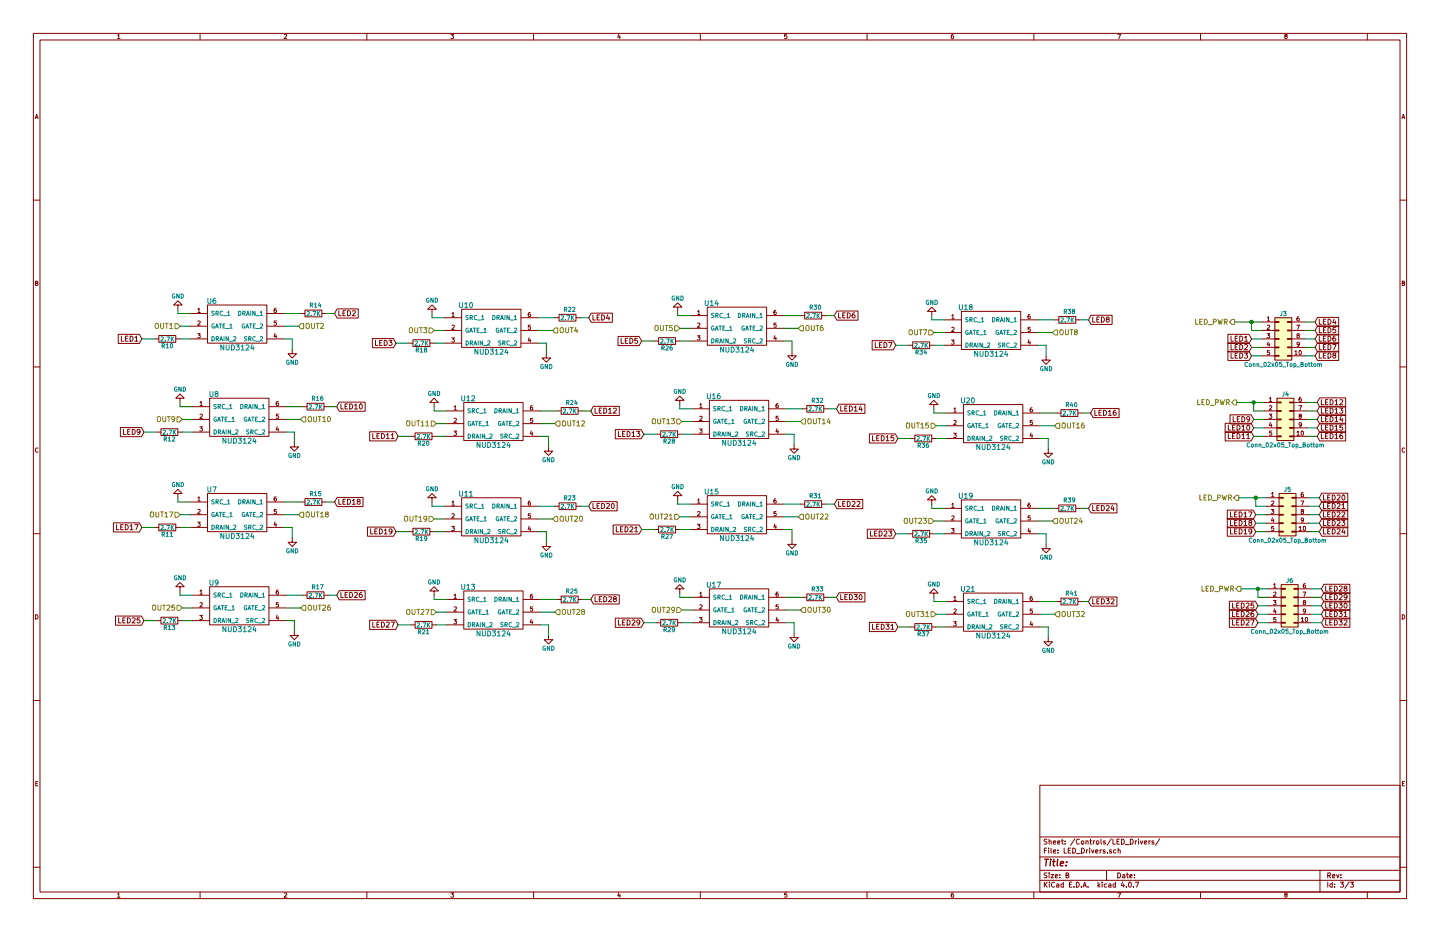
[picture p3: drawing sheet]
EESchema Schematic File Version 2
LIBS:power
LIBS:device
LIBS:switches
LIBS:relays
LIBS:motors
LIBS:transistors
LIBS:conn
LIBS:linear
LIBS:regul
LIBS:74xx
LIBS:cmos4000
LIBS:adc-dac
LIBS:memory
LIBS:xilinx
LIBS:microcontrollers
LIBS:dsp
LIBS:microchip
LIBS:analog_switches
LIBS:motorola
LIBS:texas
LIBS:intel
LIBS:audio
LIBS:interface
LIBS:digital-audio
LIBS:philips
LIBS:display
LIBS:cypress
LIBS:siliconi
LIBS:opto
LIBS:atmel
LIBS:contrib
LIBS:valves
LIBS:NUD3124
LIBS:e2c-12nu
LIBS:tiny_rtc
LIBS:WordClock-cache
EELAYER 25 0
EELAYER END
$Descr B 17000 11000
encoding utf-8
Sheet 3 3
Title ""
Date ""
Rev ""
Comp ""
Comment1 ""
Comment2 ""
Comment3 ""
Comment4 ""
$EndDescr
Text HLabel 2125 3850 0    60   Input ~ 0
OUT1
Text HLabel 3525 3850 2    60   Input ~ 0
OUT2
Text HLabel 5125 3900 0    60   Input ~ 0
OUT3
Text HLabel 6525 3900 2    60   Input ~ 0
OUT4
Text HLabel 8025 3875 0    60   Input ~ 0
OUT5
Text HLabel 9425 3875 2    60   Input ~ 0
OUT6
Text HLabel 11025 3925 0    60   Input ~ 0
OUT7
Text HLabel 12425 3925 2    60   Input ~ 0
OUT8
Text HLabel 2150 4950 0    60   Input ~ 0
OUT9
Text HLabel 3550 4950 2    60   Input ~ 0
OUT10
Text HLabel 5150 5000 0    60   Input ~ 0
OUT11
Text HLabel 6550 5000 2    60   Input ~ 0
OUT12
Text HLabel 8050 4975 0    60   Input ~ 0
OUT13
Text HLabel 9450 4975 2    60   Input ~ 0
OUT14
Text HLabel 11050 5025 0    60   Input ~ 0
OUT15
Text HLabel 12450 5025 2    60   Input ~ 0
OUT16
Text HLabel 2125 6075 0    60   Input ~ 0
OUT17
Text HLabel 3525 6075 2    60   Input ~ 0
OUT18
Text HLabel 5125 6125 0    60   Input ~ 0
OUT19
Text HLabel 6525 6125 2    60   Input ~ 0
OUT20
Text HLabel 8025 6100 0    60   Input ~ 0
OUT21
Text HLabel 9425 6100 2    60   Input ~ 0
OUT22
Text HLabel 11025 6150 0    60   Input ~ 0
OUT23
Text HLabel 12425 6150 2    60   Input ~ 0
OUT24
Text HLabel 2150 7175 0    60   Input ~ 0
OUT25
Text HLabel 3550 7175 2    60   Input ~ 0
OUT26
Text HLabel 5150 7225 0    60   Input ~ 0
OUT27
Text HLabel 6550 7225 2    60   Input ~ 0
OUT28
Text HLabel 8050 7200 0    60   Input ~ 0
OUT29
Text HLabel 9450 7200 2    60   Input ~ 0
OUT30
Text HLabel 11050 7250 0    60   Input ~ 0
OUT31
Text HLabel 12450 7250 2    60   Input ~ 0
OUT32
Text GLabel 14775 4000 0    60   Input ~ 0
LED1
Text GLabel 14775 4100 0    60   Input ~ 0
LED2
Text GLabel 14775 4200 0    60   Input ~ 0
LED3
Text GLabel 15525 3800 2    60   Input ~ 0
LED4
Text GLabel 15525 3900 2    60   Input ~ 0
LED5
Text GLabel 15525 4000 2    60   Input ~ 0
LED6
Text GLabel 15525 4100 2    60   Input ~ 0
LED7
Text GLabel 15525 4200 2    60   Input ~ 0
LED8
Text GLabel 14800 4950 0    60   Input ~ 0
LED9
Text GLabel 14800 5050 0    60   Input ~ 0
LED10
Text GLabel 14800 5150 0    60   Input ~ 0
LED11
Text GLabel 15550 4750 2    60   Input ~ 0
LED12
Text GLabel 15550 4850 2    60   Input ~ 0
LED13
Text GLabel 15550 4950 2    60   Input ~ 0
LED14
Text GLabel 15550 5050 2    60   Input ~ 0
LED15
Text GLabel 15550 5150 2    60   Input ~ 0
LED16
Text GLabel 14825 6175 0    60   Input ~ 0
LED18
Text GLabel 14825 6275 0    60   Input ~ 0
LED19
Text GLabel 15575 5875 2    60   Input ~ 0
LED20
Text GLabel 15575 5975 2    60   Input ~ 0
LED21
Text GLabel 15575 6075 2    60   Input ~ 0
LED22
Text GLabel 15575 6175 2    60   Input ~ 0
LED23
Text GLabel 15575 6275 2    60   Input ~ 0
LED24
Text GLabel 14850 7150 0    60   Input ~ 0
LED25
Text GLabel 14850 7250 0    60   Input ~ 0
LED26
Text GLabel 14850 7350 0    60   Input ~ 0
LED27
Text GLabel 15600 6950 2    60   Input ~ 0
LED28
Text GLabel 15600 7050 2    60   Input ~ 0
LED29
Text GLabel 15600 7150 2    60   Input ~ 0
LED30
Text GLabel 15600 7250 2    60   Input ~ 0
LED31
Text GLabel 15600 7350 2    60   Input ~ 0
LED32
Text GLabel 14825 6075 0    60   Input ~ 0
LED17
$Comp
L GND #PWR042
U 1 1
P 2100 3650
F 0 "#PWR042" H 2100 3400 50  0001 C CNN
F 1 "GND" H 2100 3500 50  0000 C CNN
F 2 "" H 2100 3650 50  0001 C CNN
F 3 "" H 2100 3650 50  0001 C CNN
	1    2100 3650
	-1   0    0    1   
$EndComp
Wire Wire Line
	2100 3650 2100 3700
Wire Wire Line
	2100 3700 2250 3700
$Comp
L GND #PWR043
U 1 1
P 3450 4125
F 0 "#PWR043" H 3450 3875 50  0001 C CNN
F 1 "GND" H 3450 3975 50  0000 C CNN
F 2 "" H 3450 4125 50  0001 C CNN
F 3 "" H 3450 4125 50  0001 C CNN
	1    3450 4125
	1    0    0    -1  
$EndComp
Wire Wire Line
	3350 4000 3450 4000
Wire Wire Line
	3450 4000 3450 4125
Wire Wire Line
	3525 3850 3350 3850
Wire Wire Line
	2250 3850 2125 3850
$Comp
L R R14
U 1 1
P 3700 3700
F 0 "R14" V 3600 3725 50  0000 C CNN
F 1 "2.7K" V 3700 3700 50  0000 C CNN
F 2 "Resistors_SMD:R_0603_HandSoldering" V 3630 3700 50  0001 C CNN
F 3 "" H 3700 3700 50  0001 C CNN
	1    3700 3700
	0    1    1    0   
$EndComp
Text GLabel 1675 4000 0    60   Input ~ 0
LED1
$Comp
L R R10
U 1 1
P 1975 4000
F 0 "R10" V 2055 4000 50  0000 C CNN
F 1 "2.7K" V 1975 4000 50  0000 C CNN
F 2 "Resistors_SMD:R_0603_HandSoldering" V 1905 4000 50  0001 C CNN
F 3 "" H 1975 4000 50  0001 C CNN
	1    1975 4000
	0    1    1    0   
$EndComp
Wire Wire Line
	2125 4000 2250 4000
Wire Wire Line
	1825 4000 1675 4000
Text GLabel 3950 3700 2    60   Input ~ 0
LED2
Wire Wire Line
	3550 3700 3350 3700
Wire Wire Line
	3850 3700 3950 3700
$Comp
L GND #PWR044
U 1 1
P 5100 3700
F 0 "#PWR044" H 5100 3450 50  0001 C CNN
F 1 "GND" H 5100 3550 50  0000 C CNN
F 2 "" H 5100 3700 50  0001 C CNN
F 3 "" H 5100 3700 50  0001 C CNN
	1    5100 3700
	-1   0    0    1   
$EndComp
Wire Wire Line
	5100 3700 5100 3750
Wire Wire Line
	5100 3750 5250 3750
$Comp
L GND #PWR045
U 1 1
P 6450 4175
F 0 "#PWR045" H 6450 3925 50  0001 C CNN
F 1 "GND" H 6450 4025 50  0000 C CNN
F 2 "" H 6450 4175 50  0001 C CNN
F 3 "" H 6450 4175 50  0001 C CNN
	1    6450 4175
	1    0    0    -1  
$EndComp
Wire Wire Line
	6350 4050 6450 4050
Wire Wire Line
	6450 4050 6450 4175
Wire Wire Line
	6525 3900 6350 3900
Wire Wire Line
	5250 3900 5125 3900
$Comp
L R R22
U 1 1
P 6700 3750
F 0 "R22" V 6600 3775 50  0000 C CNN
F 1 "2.7K" V 6700 3750 50  0000 C CNN
F 2 "Resistors_SMD:R_0603_HandSoldering" V 6630 3750 50  0001 C CNN
F 3 "" H 6700 3750 50  0001 C CNN
	1    6700 3750
	0    1    1    0   
$EndComp
Text GLabel 4675 4050 0    60   Input ~ 0
LED3
$Comp
L R R18
U 1 1
P 4975 4050
F 0 "R18" V 5055 4050 50  0000 C CNN
F 1 "2.7K" V 4975 4050 50  0000 C CNN
F 2 "Resistors_SMD:R_0603_HandSoldering" V 4905 4050 50  0001 C CNN
F 3 "" H 4975 4050 50  0001 C CNN
	1    4975 4050
	0    1    1    0   
$EndComp
Wire Wire Line
	5125 4050 5250 4050
Wire Wire Line
	4825 4050 4675 4050
Wire Wire Line
	6550 3750 6350 3750
Wire Wire Line
	6850 3750 6950 3750
$Comp
L NUD3124 U14
U 1 1
P 8750 4625
F 0 "U14" H 8400 5675 60  0000 C CNN
F 1 "NUD3124" H 8700 5125 60  0000 C CNN
F 2 "TO_SOT_Packages_SMD:SOT-23-6_Handsoldering" H 8750 4625 60  0001 C CNN
F 3 "" H 8750 4625 60  0001 C CNN
	1    8750 4625
	1    0    0    -1  
$EndComp
$Comp
L GND #PWR046
U 1 1
P 8000 3675
F 0 "#PWR046" H 8000 3425 50  0001 C CNN
F 1 "GND" H 8000 3525 50  0000 C CNN
F 2 "" H 8000 3675 50  0001 C CNN
F 3 "" H 8000 3675 50  0001 C CNN
	1    8000 3675
	-1   0    0    1   
$EndComp
Wire Wire Line
	8000 3675 8000 3725
Wire Wire Line
	8000 3725 8150 3725
$Comp
L GND #PWR047
U 1 1
P 9350 4150
F 0 "#PWR047" H 9350 3900 50  0001 C CNN
F 1 "GND" H 9350 4000 50  0000 C CNN
F 2 "" H 9350 4150 50  0001 C CNN
F 3 "" H 9350 4150 50  0001 C CNN
	1    9350 4150
	1    0    0    -1  
$EndComp
Wire Wire Line
	9250 4025 9350 4025
Wire Wire Line
	9350 4025 9350 4150
Wire Wire Line
	9425 3875 9250 3875
Wire Wire Line
	8150 3875 8025 3875
$Comp
L R R30
U 1 1
P 9600 3725
F 0 "R30" V 9500 3750 50  0000 C CNN
F 1 "2.7K" V 9600 3725 50  0000 C CNN
F 2 "Resistors_SMD:R_0603_HandSoldering" V 9530 3725 50  0001 C CNN
F 3 "" H 9600 3725 50  0001 C CNN
	1    9600 3725
	0    1    1    0   
$EndComp
Text GLabel 7575 4025 0    60   Input ~ 0
LED5
$Comp
L R R26
U 1 1
P 7875 4025
F 0 "R26" V 7955 4025 50  0000 C CNN
F 1 "2.7K" V 7875 4025 50  0000 C CNN
F 2 "Resistors_SMD:R_0603_HandSoldering" V 7805 4025 50  0001 C CNN
F 3 "" H 7875 4025 50  0001 C CNN
	1    7875 4025
	0    1    1    0   
$EndComp
Wire Wire Line
	8025 4025 8150 4025
Wire Wire Line
	7725 4025 7575 4025
Text GLabel 9850 3725 2    60   Input ~ 0
LED6
Wire Wire Line
	9450 3725 9250 3725
Wire Wire Line
	9750 3725 9850 3725
$Comp
L NUD3124 U18
U 1 1
P 11750 4675
F 0 "U18" H 11400 5725 60  0000 C CNN
F 1 "NUD3124" H 11700 5175 60  0000 C CNN
F 2 "TO_SOT_Packages_SMD:SOT-23-6_Handsoldering" H 11750 4675 60  0001 C CNN
F 3 "" H 11750 4675 60  0001 C CNN
	1    11750 4675
	1    0    0    -1  
$EndComp
$Comp
L GND #PWR048
U 1 1
P 11000 3725
F 0 "#PWR048" H 11000 3475 50  0001 C CNN
F 1 "GND" H 11000 3575 50  0000 C CNN
F 2 "" H 11000 3725 50  0001 C CNN
F 3 "" H 11000 3725 50  0001 C CNN
	1    11000 3725
	-1   0    0    1   
$EndComp
Wire Wire Line
	11000 3725 11000 3775
Wire Wire Line
	11000 3775 11150 3775
$Comp
L GND #PWR049
U 1 1
P 12350 4200
F 0 "#PWR049" H 12350 3950 50  0001 C CNN
F 1 "GND" H 12350 4050 50  0000 C CNN
F 2 "" H 12350 4200 50  0001 C CNN
F 3 "" H 12350 4200 50  0001 C CNN
	1    12350 4200
	1    0    0    -1  
$EndComp
Wire Wire Line
	12250 4075 12350 4075
Wire Wire Line
	12350 4075 12350 4200
Wire Wire Line
	12425 3925 12250 3925
Wire Wire Line
	11150 3925 11025 3925
$Comp
L R R38
U 1 1
P 12600 3775
F 0 "R38" V 12500 3800 50  0000 C CNN
F 1 "2.7K" V 12600 3775 50  0000 C CNN
F 2 "Resistors_SMD:R_0603_HandSoldering" V 12530 3775 50  0001 C CNN
F 3 "" H 12600 3775 50  0001 C CNN
	1    12600 3775
	0    1    1    0   
$EndComp
Text GLabel 10575 4075 0    60   Input ~ 0
LED7
$Comp
L R R34
U 1 1
P 10875 4075
F 0 "R34" V 10955 4075 50  0000 C CNN
F 1 "2.7K" V 10875 4075 50  0000 C CNN
F 2 "Resistors_SMD:R_0603_HandSoldering" V 10805 4075 50  0001 C CNN
F 3 "" H 10875 4075 50  0001 C CNN
	1    10875 4075
	0    1    1    0   
$EndComp
Wire Wire Line
	11025 4075 11150 4075
Wire Wire Line
	10725 4075 10575 4075
Text GLabel 12850 3775 2    60   Input ~ 0
LED8
Wire Wire Line
	12450 3775 12250 3775
Wire Wire Line
	12750 3775 12850 3775
$Comp
L GND #PWR050
U 1 1
P 2125 4750
F 0 "#PWR050" H 2125 4500 50  0001 C CNN
F 1 "GND" H 2125 4600 50  0000 C CNN
F 2 "" H 2125 4750 50  0001 C CNN
F 3 "" H 2125 4750 50  0001 C CNN
	1    2125 4750
	-1   0    0    1   
$EndComp
Wire Wire Line
	2125 4750 2125 4800
Wire Wire Line
	2125 4800 2275 4800
$Comp
L GND #PWR051
U 1 1
P 3475 5225
F 0 "#PWR051" H 3475 4975 50  0001 C CNN
F 1 "GND" H 3475 5075 50  0000 C CNN
F 2 "" H 3475 5225 50  0001 C CNN
F 3 "" H 3475 5225 50  0001 C CNN
	1    3475 5225
	1    0    0    -1  
$EndComp
Wire Wire Line
	3375 5100 3475 5100
Wire Wire Line
	3475 5100 3475 5225
Wire Wire Line
	3550 4950 3375 4950
Wire Wire Line
	2275 4950 2150 4950
$Comp
L R R16
U 1 1
P 3725 4800
F 0 "R16" V 3625 4825 50  0000 C CNN
F 1 "2.7K" V 3725 4800 50  0000 C CNN
F 2 "Resistors_SMD:R_0603_HandSoldering" V 3655 4800 50  0001 C CNN
F 3 "" H 3725 4800 50  0001 C CNN
	1    3725 4800
	0    1    1    0   
$EndComp
Text GLabel 1700 5100 0    60   Input ~ 0
LED9
$Comp
L R R12
U 1 1
P 2000 5100
F 0 "R12" V 2080 5100 50  0000 C CNN
F 1 "2.7K" V 2000 5100 50  0000 C CNN
F 2 "Resistors_SMD:R_0603_HandSoldering" V 1930 5100 50  0001 C CNN
F 3 "" H 2000 5100 50  0001 C CNN
	1    2000 5100
	0    1    1    0   
$EndComp
Wire Wire Line
	2150 5100 2275 5100
Wire Wire Line
	1850 5100 1700 5100
Text GLabel 3975 4800 2    60   Input ~ 0
LED10
Wire Wire Line
	3575 4800 3375 4800
Wire Wire Line
	3875 4800 3975 4800
$Comp
L GND #PWR052
U 1 1
P 5125 4800
F 0 "#PWR052" H 5125 4550 50  0001 C CNN
F 1 "GND" H 5125 4650 50  0000 C CNN
F 2 "" H 5125 4800 50  0001 C CNN
F 3 "" H 5125 4800 50  0001 C CNN
	1    5125 4800
	-1   0    0    1   
$EndComp
Wire Wire Line
	5125 4800 5125 4850
Wire Wire Line
	5125 4850 5275 4850
$Comp
L GND #PWR053
U 1 1
P 6475 5275
F 0 "#PWR053" H 6475 5025 50  0001 C CNN
F 1 "GND" H 6475 5125 50  0000 C CNN
F 2 "" H 6475 5275 50  0001 C CNN
F 3 "" H 6475 5275 50  0001 C CNN
	1    6475 5275
	1    0    0    -1  
$EndComp
Wire Wire Line
	6375 5150 6475 5150
Wire Wire Line
	6475 5150 6475 5275
Wire Wire Line
	6550 5000 6375 5000
Wire Wire Line
	5275 5000 5150 5000
$Comp
L R R24
U 1 1
P 6725 4850
F 0 "R24" V 6625 4875 50  0000 C CNN
F 1 "2.7K" V 6725 4850 50  0000 C CNN
F 2 "Resistors_SMD:R_0603_HandSoldering" V 6655 4850 50  0001 C CNN
F 3 "" H 6725 4850 50  0001 C CNN
	1    6725 4850
	0    1    1    0   
$EndComp
Text GLabel 4700 5150 0    60   Input ~ 0
LED11
$Comp
L R R20
U 1 1
P 5000 5150
F 0 "R20" V 5080 5150 50  0000 C CNN
F 1 "2.7K" V 5000 5150 50  0000 C CNN
F 2 "Resistors_SMD:R_0603_HandSoldering" V 4930 5150 50  0001 C CNN
F 3 "" H 5000 5150 50  0001 C CNN
	1    5000 5150
	0    1    1    0   
$EndComp
Wire Wire Line
	5150 5150 5275 5150
Wire Wire Line
	4850 5150 4700 5150
Text GLabel 6975 4850 2    60   Input ~ 0
LED12
Wire Wire Line
	6575 4850 6375 4850
Wire Wire Line
	6875 4850 6975 4850
$Comp
L NUD3124 U16
U 1 1
P 8775 5725
F 0 "U16" H 8425 6775 60  0000 C CNN
F 1 "NUD3124" H 8725 6225 60  0000 C CNN
F 2 "TO_SOT_Packages_SMD:SOT-23-6_Handsoldering" H 8775 5725 60  0001 C CNN
F 3 "" H 8775 5725 60  0001 C CNN
	1    8775 5725
	1    0    0    -1  
$EndComp
$Comp
L GND #PWR054
U 1 1
P 8025 4775
F 0 "#PWR054" H 8025 4525 50  0001 C CNN
F 1 "GND" H 8025 4625 50  0000 C CNN
F 2 "" H 8025 4775 50  0001 C CNN
F 3 "" H 8025 4775 50  0001 C CNN
	1    8025 4775
	-1   0    0    1   
$EndComp
Wire Wire Line
	8025 4775 8025 4825
Wire Wire Line
	8025 4825 8175 4825
$Comp
L GND #PWR055
U 1 1
P 9375 5250
F 0 "#PWR055" H 9375 5000 50  0001 C CNN
F 1 "GND" H 9375 5100 50  0000 C CNN
F 2 "" H 9375 5250 50  0001 C CNN
F 3 "" H 9375 5250 50  0001 C CNN
	1    9375 5250
	1    0    0    -1  
$EndComp
Wire Wire Line
	9275 5125 9375 5125
Wire Wire Line
	9375 5125 9375 5250
Wire Wire Line
	9450 4975 9275 4975
Wire Wire Line
	8175 4975 8050 4975
$Comp
L R R32
U 1 1
P 9625 4825
F 0 "R32" V 9525 4850 50  0000 C CNN
F 1 "2.7K" V 9625 4825 50  0000 C CNN
F 2 "Resistors_SMD:R_0603_HandSoldering" V 9555 4825 50  0001 C CNN
F 3 "" H 9625 4825 50  0001 C CNN
	1    9625 4825
	0    1    1    0   
$EndComp
Text GLabel 7600 5125 0    60   Input ~ 0
LED13
$Comp
L R R28
U 1 1
P 7900 5125
F 0 "R28" V 7980 5125 50  0000 C CNN
F 1 "2.7K" V 7900 5125 50  0000 C CNN
F 2 "Resistors_SMD:R_0603_HandSoldering" V 7830 5125 50  0001 C CNN
F 3 "" H 7900 5125 50  0001 C CNN
	1    7900 5125
	0    1    1    0   
$EndComp
Wire Wire Line
	8050 5125 8175 5125
Wire Wire Line
	7750 5125 7600 5125
Text GLabel 9875 4825 2    60   Input ~ 0
LED14
Wire Wire Line
	9475 4825 9275 4825
Wire Wire Line
	9775 4825 9875 4825
$Comp
L NUD3124 U20
U 1 1
P 11775 5775
F 0 "U20" H 11425 6825 60  0000 C CNN
F 1 "NUD3124" H 11725 6275 60  0000 C CNN
F 2 "TO_SOT_Packages_SMD:SOT-23-6_Handsoldering" H 11775 5775 60  0001 C CNN
F 3 "" H 11775 5775 60  0001 C CNN
	1    11775 5775
	1    0    0    -1  
$EndComp
$Comp
L GND #PWR056
U 1 1
P 11025 4825
F 0 "#PWR056" H 11025 4575 50  0001 C CNN
F 1 "GND" H 11025 4675 50  0000 C CNN
F 2 "" H 11025 4825 50  0001 C CNN
F 3 "" H 11025 4825 50  0001 C CNN
	1    11025 4825
	-1   0    0    1   
$EndComp
Wire Wire Line
	11025 4825 11025 4875
Wire Wire Line
	11025 4875 11175 4875
$Comp
L GND #PWR057
U 1 1
P 12375 5300
F 0 "#PWR057" H 12375 5050 50  0001 C CNN
F 1 "GND" H 12375 5150 50  0000 C CNN
F 2 "" H 12375 5300 50  0001 C CNN
F 3 "" H 12375 5300 50  0001 C CNN
	1    12375 5300
	1    0    0    -1  
$EndComp
Wire Wire Line
	12275 5175 12375 5175
Wire Wire Line
	12375 5175 12375 5300
Wire Wire Line
	12450 5025 12275 5025
Wire Wire Line
	11175 5025 11050 5025
$Comp
L R R40
U 1 1
P 12625 4875
F 0 "R40" V 12525 4900 50  0000 C CNN
F 1 "2.7K" V 12625 4875 50  0000 C CNN
F 2 "Resistors_SMD:R_0603_HandSoldering" V 12555 4875 50  0001 C CNN
F 3 "" H 12625 4875 50  0001 C CNN
	1    12625 4875
	0    1    1    0   
$EndComp
Text GLabel 10600 5175 0    60   Input ~ 0
LED15
$Comp
L R R36
U 1 1
P 10900 5175
F 0 "R36" V 10980 5175 50  0000 C CNN
F 1 "2.7K" V 10900 5175 50  0000 C CNN
F 2 "Resistors_SMD:R_0603_HandSoldering" V 10830 5175 50  0001 C CNN
F 3 "" H 10900 5175 50  0001 C CNN
	1    10900 5175
	0    1    1    0   
$EndComp
Wire Wire Line
	11050 5175 11175 5175
Wire Wire Line
	10750 5175 10600 5175
Wire Wire Line
	12475 4875 12275 4875
Wire Wire Line
	12775 4875 12875 4875
$Comp
L NUD3124 U7
U 1 1
P 2850 6825
F 0 "U7" H 2500 7875 60  0000 C CNN
F 1 "NUD3124" H 2800 7325 60  0000 C CNN
F 2 "TO_SOT_Packages_SMD:SOT-23-6_Handsoldering" H 2850 6825 60  0001 C CNN
F 3 "" H 2850 6825 60  0001 C CNN
	1    2850 6825
	1    0    0    -1  
$EndComp
$Comp
L GND #PWR058
U 1 1
P 2100 5875
F 0 "#PWR058" H 2100 5625 50  0001 C CNN
F 1 "GND" H 2100 5725 50  0000 C CNN
F 2 "" H 2100 5875 50  0001 C CNN
F 3 "" H 2100 5875 50  0001 C CNN
	1    2100 5875
	-1   0    0    1   
$EndComp
Wire Wire Line
	2100 5875 2100 5925
Wire Wire Line
	2100 5925 2250 5925
$Comp
L GND #PWR059
U 1 1
P 3450 6350
F 0 "#PWR059" H 3450 6100 50  0001 C CNN
F 1 "GND" H 3450 6200 50  0000 C CNN
F 2 "" H 3450 6350 50  0001 C CNN
F 3 "" H 3450 6350 50  0001 C CNN
	1    3450 6350
	1    0    0    -1  
$EndComp
Wire Wire Line
	3350 6225 3450 6225
Wire Wire Line
	3450 6225 3450 6350
Wire Wire Line
	3525 6075 3350 6075
Wire Wire Line
	2250 6075 2125 6075
$Comp
L R R15
U 1 1
P 3700 5925
F 0 "R15" V 3600 5950 50  0000 C CNN
F 1 "2.7K" V 3700 5925 50  0000 C CNN
F 2 "Resistors_SMD:R_0603_HandSoldering" V 3630 5925 50  0001 C CNN
F 3 "" H 3700 5925 50  0001 C CNN
	1    3700 5925
	0    1    1    0   
$EndComp
Text GLabel 1675 6225 0    60   Input ~ 0
LED17
$Comp
L R R11
U 1 1
P 1975 6225
F 0 "R11" V 2055 6225 50  0000 C CNN
F 1 "2.7K" V 1975 6225 50  0000 C CNN
F 2 "Resistors_SMD:R_0603_HandSoldering" V 1905 6225 50  0001 C CNN
F 3 "" H 1975 6225 50  0001 C CNN
	1    1975 6225
	0    1    1    0   
$EndComp
Wire Wire Line
	2125 6225 2250 6225
Wire Wire Line
	1825 6225 1675 6225
Text GLabel 3950 5925 2    60   Input ~ 0
LED18
Wire Wire Line
	3550 5925 3350 5925
Wire Wire Line
	3850 5925 3950 5925
$Comp
L NUD3124 U11
U 1 1
P 5850 6875
F 0 "U11" H 5500 7925 60  0000 C CNN
F 1 "NUD3124" H 5800 7375 60  0000 C CNN
F 2 "TO_SOT_Packages_SMD:SOT-23-6_Handsoldering" H 5850 6875 60  0001 C CNN
F 3 "" H 5850 6875 60  0001 C CNN
	1    5850 6875
	1    0    0    -1  
$EndComp
$Comp
L GND #PWR060
U 1 1
P 5100 5925
F 0 "#PWR060" H 5100 5675 50  0001 C CNN
F 1 "GND" H 5100 5775 50  0000 C CNN
F 2 "" H 5100 5925 50  0001 C CNN
F 3 "" H 5100 5925 50  0001 C CNN
	1    5100 5925
	-1   0    0    1   
$EndComp
Wire Wire Line
	5100 5925 5100 5975
Wire Wire Line
	5100 5975 5250 5975
$Comp
L GND #PWR061
U 1 1
P 6450 6400
F 0 "#PWR061" H 6450 6150 50  0001 C CNN
F 1 "GND" H 6450 6250 50  0000 C CNN
F 2 "" H 6450 6400 50  0001 C CNN
F 3 "" H 6450 6400 50  0001 C CNN
	1    6450 6400
	1    0    0    -1  
$EndComp
Wire Wire Line
	6350 6275 6450 6275
Wire Wire Line
	6450 6275 6450 6400
Wire Wire Line
	6525 6125 6350 6125
Wire Wire Line
	5250 6125 5125 6125
$Comp
L R R23
U 1 1
P 6700 5975
F 0 "R23" V 6600 6000 50  0000 C CNN
F 1 "2.7K" V 6700 5975 50  0000 C CNN
F 2 "Resistors_SMD:R_0603_HandSoldering" V 6630 5975 50  0001 C CNN
F 3 "" H 6700 5975 50  0001 C CNN
	1    6700 5975
	0    1    1    0   
$EndComp
Text GLabel 4675 6275 0    60   Input ~ 0
LED19
$Comp
L R R19
U 1 1
P 4975 6275
F 0 "R19" V 5055 6275 50  0000 C CNN
F 1 "2.7K" V 4975 6275 50  0000 C CNN
F 2 "Resistors_SMD:R_0603_HandSoldering" V 4905 6275 50  0001 C CNN
F 3 "" H 4975 6275 50  0001 C CNN
	1    4975 6275
	0    1    1    0   
$EndComp
Wire Wire Line
	5125 6275 5250 6275
Wire Wire Line
	4825 6275 4675 6275
Text GLabel 6950 5975 2    60   Input ~ 0
LED20
Wire Wire Line
	6550 5975 6350 5975
Wire Wire Line
	6850 5975 6950 5975
$Comp
L NUD3124 U15
U 1 1
P 8750 6850
F 0 "U15" H 8400 7900 60  0000 C CNN
F 1 "NUD3124" H 8700 7350 60  0000 C CNN
F 2 "TO_SOT_Packages_SMD:SOT-23-6_Handsoldering" H 8750 6850 60  0001 C CNN
F 3 "" H 8750 6850 60  0001 C CNN
	1    8750 6850
	1    0    0    -1  
$EndComp
$Comp
L GND #PWR062
U 1 1
P 8000 5900
F 0 "#PWR062" H 8000 5650 50  0001 C CNN
F 1 "GND" H 8000 5750 50  0000 C CNN
F 2 "" H 8000 5900 50  0001 C CNN
F 3 "" H 8000 5900 50  0001 C CNN
	1    8000 5900
	-1   0    0    1   
$EndComp
Wire Wire Line
	8000 5900 8000 5950
Wire Wire Line
	8000 5950 8150 5950
$Comp
L GND #PWR063
U 1 1
P 9350 6375
F 0 "#PWR063" H 9350 6125 50  0001 C CNN
F 1 "GND" H 9350 6225 50  0000 C CNN
F 2 "" H 9350 6375 50  0001 C CNN
F 3 "" H 9350 6375 50  0001 C CNN
	1    9350 6375
	1    0    0    -1  
$EndComp
Wire Wire Line
	9250 6250 9350 6250
Wire Wire Line
	9350 6250 9350 6375
Wire Wire Line
	9425 6100 9250 6100
Wire Wire Line
	8150 6100 8025 6100
$Comp
L R R31
U 1 1
P 9600 5950
F 0 "R31" V 9500 5975 50  0000 C CNN
F 1 "2.7K" V 9600 5950 50  0000 C CNN
F 2 "Resistors_SMD:R_0603_HandSoldering" V 9530 5950 50  0001 C CNN
F 3 "" H 9600 5950 50  0001 C CNN
	1    9600 5950
	0    1    1    0   
$EndComp
Text GLabel 7575 6250 0    60   Input ~ 0
LED21
$Comp
L R R27
U 1 1
P 7875 6250
F 0 "R27" V 7955 6250 50  0000 C CNN
F 1 "2.7K" V 7875 6250 50  0000 C CNN
F 2 "Resistors_SMD:R_0603_HandSoldering" V 7805 6250 50  0001 C CNN
F 3 "" H 7875 6250 50  0001 C CNN
	1    7875 6250
	0    1    1    0   
$EndComp
Wire Wire Line
	8025 6250 8150 6250
Wire Wire Line
	7725 6250 7575 6250
Text GLabel 9850 5950 2    60   Input ~ 0
LED22
Wire Wire Line
	9450 5950 9250 5950
Wire Wire Line
	9750 5950 9850 5950
$Comp
L NUD3124 U19
U 1 1
P 11750 6900
F 0 "U19" H 11400 7950 60  0000 C CNN
F 1 "NUD3124" H 11700 7400 60  0000 C CNN
F 2 "TO_SOT_Packages_SMD:SOT-23-6_Handsoldering" H 11750 6900 60  0001 C CNN
F 3 "" H 11750 6900 60  0001 C CNN
	1    11750 6900
	1    0    0    -1  
$EndComp
$Comp
L GND #PWR064
U 1 1
P 11000 5950
F 0 "#PWR064" H 11000 5700 50  0001 C CNN
F 1 "GND" H 11000 5800 50  0000 C CNN
F 2 "" H 11000 5950 50  0001 C CNN
F 3 "" H 11000 5950 50  0001 C CNN
	1    11000 5950
	-1   0    0    1   
$EndComp
Wire Wire Line
	11000 5950 11000 6000
Wire Wire Line
	11000 6000 11150 6000
$Comp
L GND #PWR065
U 1 1
P 12350 6425
F 0 "#PWR065" H 12350 6175 50  0001 C CNN
F 1 "GND" H 12350 6275 50  0000 C CNN
F 2 "" H 12350 6425 50  0001 C CNN
F 3 "" H 12350 6425 50  0001 C CNN
	1    12350 6425
	1    0    0    -1  
$EndComp
Wire Wire Line
	12250 6300 12350 6300
Wire Wire Line
	12350 6300 12350 6425
Wire Wire Line
	12425 6150 12250 6150
Wire Wire Line
	11150 6150 11025 6150
$Comp
L R R39
U 1 1
P 12600 6000
F 0 "R39" V 12500 6025 50  0000 C CNN
F 1 "2.7K" V 12600 6000 50  0000 C CNN
F 2 "Resistors_SMD:R_0603_HandSoldering" V 12530 6000 50  0001 C CNN
F 3 "" H 12600 6000 50  0001 C CNN
	1    12600 6000
	0    1    1    0   
$EndComp
Text GLabel 10575 6300 0    60   Input ~ 0
LED23
$Comp
L R R35
U 1 1
P 10875 6300
F 0 "R35" V 10955 6300 50  0000 C CNN
F 1 "2.7K" V 10875 6300 50  0000 C CNN
F 2 "Resistors_SMD:R_0603_HandSoldering" V 10805 6300 50  0001 C CNN
F 3 "" H 10875 6300 50  0001 C CNN
	1    10875 6300
	0    1    1    0   
$EndComp
Wire Wire Line
	11025 6300 11150 6300
Wire Wire Line
	10725 6300 10575 6300
Wire Wire Line
	12450 6000 12250 6000
Wire Wire Line
	12750 6000 12850 6000
$Comp
L GND #PWR066
U 1 1
P 2125 6975
F 0 "#PWR066" H 2125 6725 50  0001 C CNN
F 1 "GND" H 2125 6825 50  0000 C CNN
F 2 "" H 2125 6975 50  0001 C CNN
F 3 "" H 2125 6975 50  0001 C CNN
	1    2125 6975
	-1   0    0    1   
$EndComp
Wire Wire Line
	2125 6975 2125 7025
Wire Wire Line
	2125 7025 2275 7025
$Comp
L GND #PWR067
U 1 1
P 3475 7450
F 0 "#PWR067" H 3475 7200 50  0001 C CNN
F 1 "GND" H 3475 7300 50  0000 C CNN
F 2 "" H 3475 7450 50  0001 C CNN
F 3 "" H 3475 7450 50  0001 C CNN
	1    3475 7450
	1    0    0    -1  
$EndComp
Wire Wire Line
	3375 7325 3475 7325
Wire Wire Line
	3475 7325 3475 7450
Wire Wire Line
	3550 7175 3375 7175
Wire Wire Line
	2275 7175 2150 7175
$Comp
L R R17
U 1 1
P 3725 7025
F 0 "R17" V 3625 7050 50  0000 C CNN
F 1 "2.7K" V 3725 7025 50  0000 C CNN
F 2 "Resistors_SMD:R_0603_HandSoldering" V 3655 7025 50  0001 C CNN
F 3 "" H 3725 7025 50  0001 C CNN
	1    3725 7025
	0    1    1    0   
$EndComp
Text GLabel 1700 7325 0    60   Input ~ 0
LED25
$Comp
L R R13
U 1 1
P 2000 7325
F 0 "R13" V 2080 7325 50  0000 C CNN
F 1 "2.7K" V 2000 7325 50  0000 C CNN
F 2 "Resistors_SMD:R_0603_HandSoldering" V 1930 7325 50  0001 C CNN
F 3 "" H 2000 7325 50  0001 C CNN
	1    2000 7325
	0    1    1    0   
$EndComp
Wire Wire Line
	2150 7325 2275 7325
Wire Wire Line
	1850 7325 1700 7325
Text GLabel 3975 7025 2    60   Input ~ 0
LED26
Wire Wire Line
	3575 7025 3375 7025
Wire Wire Line
	3875 7025 3975 7025
$Comp
L NUD3124 U13
U 1 1
P 5875 7975
F 0 "U13" H 5525 9025 60  0000 C CNN
F 1 "NUD3124" H 5825 8475 60  0000 C CNN
F 2 "TO_SOT_Packages_SMD:SOT-23-6_Handsoldering" H 5875 7975 60  0001 C CNN
F 3 "" H 5875 7975 60  0001 C CNN
	1    5875 7975
	1    0    0    -1  
$EndComp
$Comp
L GND #PWR068
U 1 1
P 5125 7025
F 0 "#PWR068" H 5125 6775 50  0001 C CNN
F 1 "GND" H 5125 6875 50  0000 C CNN
F 2 "" H 5125 7025 50  0001 C CNN
F 3 "" H 5125 7025 50  0001 C CNN
	1    5125 7025
	-1   0    0    1   
$EndComp
Wire Wire Line
	5125 7025 5125 7075
Wire Wire Line
	5125 7075 5275 7075
$Comp
L GND #PWR069
U 1 1
P 6475 7500
F 0 "#PWR069" H 6475 7250 50  0001 C CNN
F 1 "GND" H 6475 7350 50  0000 C CNN
F 2 "" H 6475 7500 50  0001 C CNN
F 3 "" H 6475 7500 50  0001 C CNN
	1    6475 7500
	1    0    0    -1  
$EndComp
Wire Wire Line
	6375 7375 6475 7375
Wire Wire Line
	6475 7375 6475 7500
Wire Wire Line
	6550 7225 6375 7225
Wire Wire Line
	5275 7225 5150 7225
$Comp
L R R25
U 1 1
P 6725 7075
F 0 "R25" V 6625 7100 50  0000 C CNN
F 1 "2.7K" V 6725 7075 50  0000 C CNN
F 2 "Resistors_SMD:R_0603_HandSoldering" V 6655 7075 50  0001 C CNN
F 3 "" H 6725 7075 50  0001 C CNN
	1    6725 7075
	0    1    1    0   
$EndComp
Text GLabel 4700 7375 0    60   Input ~ 0
LED27
$Comp
L R R21
U 1 1
P 5000 7375
F 0 "R21" V 5080 7375 50  0000 C CNN
F 1 "2.7K" V 5000 7375 50  0000 C CNN
F 2 "Resistors_SMD:R_0603_HandSoldering" V 4930 7375 50  0001 C CNN
F 3 "" H 5000 7375 50  0001 C CNN
	1    5000 7375
	0    1    1    0   
$EndComp
Wire Wire Line
	5150 7375 5275 7375
Wire Wire Line
	4850 7375 4700 7375
Text GLabel 6975 7075 2    60   Input ~ 0
LED28
Wire Wire Line
	6575 7075 6375 7075
Wire Wire Line
	6875 7075 6975 7075
$Comp
L NUD3124 U17
U 1 1
P 8775 7950
F 0 "U17" H 8425 9000 60  0000 C CNN
F 1 "NUD3124" H 8725 8450 60  0000 C CNN
F 2 "TO_SOT_Packages_SMD:SOT-23-6_Handsoldering" H 8775 7950 60  0001 C CNN
F 3 "" H 8775 7950 60  0001 C CNN
	1    8775 7950
	1    0    0    -1  
$EndComp
$Comp
L GND #PWR070
U 1 1
P 8025 7000
F 0 "#PWR070" H 8025 6750 50  0001 C CNN
F 1 "GND" H 8025 6850 50  0000 C CNN
F 2 "" H 8025 7000 50  0001 C CNN
F 3 "" H 8025 7000 50  0001 C CNN
	1    8025 7000
	-1   0    0    1   
$EndComp
Wire Wire Line
	8025 7000 8025 7050
Wire Wire Line
	8025 7050 8175 7050
$Comp
L GND #PWR071
U 1 1
P 9375 7475
F 0 "#PWR071" H 9375 7225 50  0001 C CNN
F 1 "GND" H 9375 7325 50  0000 C CNN
F 2 "" H 9375 7475 50  0001 C CNN
F 3 "" H 9375 7475 50  0001 C CNN
	1    9375 7475
	1    0    0    -1  
$EndComp
Wire Wire Line
	9275 7350 9375 7350
Wire Wire Line
	9375 7350 9375 7475
Wire Wire Line
	9450 7200 9275 7200
Wire Wire Line
	8175 7200 8050 7200
$Comp
L R R33
U 1 1
P 9625 7050
F 0 "R33" V 9525 7075 50  0000 C CNN
F 1 "2.7K" V 9625 7050 50  0000 C CNN
F 2 "Resistors_SMD:R_0603_HandSoldering" V 9555 7050 50  0001 C CNN
F 3 "" H 9625 7050 50  0001 C CNN
	1    9625 7050
	0    1    1    0   
$EndComp
Text GLabel 7600 7350 0    60   Input ~ 0
LED29
$Comp
L R R29
U 1 1
P 7900 7350
F 0 "R29" V 7980 7350 50  0000 C CNN
F 1 "2.7K" V 7900 7350 50  0000 C CNN
F 2 "Resistors_SMD:R_0603_HandSoldering" V 7830 7350 50  0001 C CNN
F 3 "" H 7900 7350 50  0001 C CNN
	1    7900 7350
	0    1    1    0   
$EndComp
Wire Wire Line
	8050 7350 8175 7350
Wire Wire Line
	7750 7350 7600 7350
Text GLabel 9875 7050 2    60   Input ~ 0
LED30
Wire Wire Line
	9475 7050 9275 7050
Wire Wire Line
	9775 7050 9875 7050
$Comp
L NUD3124 U21
U 1 1
P 11775 8000
F 0 "U21" H 11425 9050 60  0000 C CNN
F 1 "NUD3124" H 11725 8500 60  0000 C CNN
F 2 "TO_SOT_Packages_SMD:SOT-23-6_Handsoldering" H 11775 8000 60  0001 C CNN
F 3 "" H 11775 8000 60  0001 C CNN
	1    11775 8000
	1    0    0    -1  
$EndComp
$Comp
L GND #PWR072
U 1 1
P 11025 7050
F 0 "#PWR072" H 11025 6800 50  0001 C CNN
F 1 "GND" H 11025 6900 50  0000 C CNN
F 2 "" H 11025 7050 50  0001 C CNN
F 3 "" H 11025 7050 50  0001 C CNN
	1    11025 7050
	-1   0    0    1   
$EndComp
Wire Wire Line
	11025 7050 11025 7100
Wire Wire Line
	11025 7100 11175 7100
$Comp
L GND #PWR073
U 1 1
P 12375 7525
F 0 "#PWR073" H 12375 7275 50  0001 C CNN
F 1 "GND" H 12375 7375 50  0000 C CNN
F 2 "" H 12375 7525 50  0001 C CNN
F 3 "" H 12375 7525 50  0001 C CNN
	1    12375 7525
	1    0    0    -1  
$EndComp
Wire Wire Line
	12275 7400 12375 7400
Wire Wire Line
	12375 7400 12375 7525
Wire Wire Line
	12450 7250 12275 7250
Wire Wire Line
	11175 7250 11050 7250
$Comp
L R R41
U 1 1
P 12625 7100
F 0 "R41" V 12525 7125 50  0000 C CNN
F 1 "2.7K" V 12625 7100 50  0000 C CNN
F 2 "Resistors_SMD:R_0603_HandSoldering" V 12555 7100 50  0001 C CNN
F 3 "" H 12625 7100 50  0001 C CNN
	1    12625 7100
	0    1    1    0   
$EndComp
Text GLabel 10600 7400 0    60   Input ~ 0
LED31
$Comp
L R R37
U 1 1
P 10900 7400
F 0 "R37" V 10980 7400 50  0000 C CNN
F 1 "2.7K" V 10900 7400 50  0000 C CNN
F 2 "Resistors_SMD:R_0603_HandSoldering" V 10830 7400 50  0001 C CNN
F 3 "" H 10900 7400 50  0001 C CNN
	1    10900 7400
	0    1    1    0   
$EndComp
Wire Wire Line
	11050 7400 11175 7400
Wire Wire Line
	10750 7400 10600 7400
Wire Wire Line
	12475 7100 12275 7100
Text GLabel 12875 4875 2    60   Input ~ 0
LED16
Text GLabel 12850 6000 2    60   Input ~ 0
LED24
Text GLabel 12850 7100 2    60   Input ~ 0
LED32
$Comp
L NUD3124 U6
U 1 1
P 2850 4600
F 0 "U6" H 2500 5650 60  0000 C CNN
F 1 "NUD3124" H 2800 5100 60  0000 C CNN
F 2 "TO_SOT_Packages_SMD:SOT-23-6_Handsoldering" H 2850 4600 60  0001 C CNN
F 3 "" H 2850 4600 60  0001 C CNN
	1    2850 4600
	1    0    0    -1  
$EndComp
$Comp
L NUD3124 U8
U 1 1
P 2875 5700
F 0 "U8" H 2525 6750 60  0000 C CNN
F 1 "NUD3124" H 2825 6200 60  0000 C CNN
F 2 "TO_SOT_Packages_SMD:SOT-23-6_Handsoldering" H 2875 5700 60  0001 C CNN
F 3 "" H 2875 5700 60  0001 C CNN
	1    2875 5700
	1    0    0    -1  
$EndComp
$Comp
L NUD3124 U12
U 1 1
P 5875 5750
F 0 "U12" H 5525 6800 60  0000 C CNN
F 1 "NUD3124" H 5825 6250 60  0000 C CNN
F 2 "TO_SOT_Packages_SMD:SOT-23-6_Handsoldering" H 5875 5750 60  0001 C CNN
F 3 "" H 5875 5750 60  0001 C CNN
	1    5875 5750
	1    0    0    -1  
$EndComp
$Comp
L NUD3124 U10
U 1 1
P 5850 4650
F 0 "U10" H 5500 5700 60  0000 C CNN
F 1 "NUD3124" H 5800 5150 60  0000 C CNN
F 2 "TO_SOT_Packages_SMD:SOT-23-6_Handsoldering" H 5850 4650 60  0001 C CNN
F 3 "" H 5850 4650 60  0001 C CNN
	1    5850 4650
	1    0    0    -1  
$EndComp
$Comp
L NUD3124 U9
U 1 1
P 2875 7925
F 0 "U9" H 2525 8975 60  0000 C CNN
F 1 "NUD3124" H 2825 8425 60  0000 C CNN
F 2 "TO_SOT_Packages_SMD:SOT-23-6_Handsoldering" H 2875 7925 60  0001 C CNN
F 3 "" H 2875 7925 60  0001 C CNN
	1    2875 7925
	1    0    0    -1  
$EndComp
Wire Wire Line
	12850 7100 12775 7100
Text HLabel 14575 3800 0    60   Output ~ 0
LED_PWR
Wire Wire Line
	14775 3900 14900 3900
Wire Wire Line
	14900 4000 14775 4000
Text GLabel 6950 3750 2    60   Input ~ 0
LED4
Wire Wire Line
	14900 4100 14775 4100
Wire Wire Line
	15400 3900 15525 3900
Wire Wire Line
	15525 4000 15400 4000
Wire Wire Line
	15525 4100 15400 4100
Wire Wire Line
	14900 4200 14775 4200
Wire Wire Line
	15525 4200 15400 4200
Wire Wire Line
	14575 3800 14900 3800
Wire Wire Line
	14775 3900 14775 3800
Connection ~ 14775 3800
$Comp
L Conn_02x05_Top_Bottom J3
U 1 1
P 15100 4000
F 0 "J3" H 15150 4300 50  0000 C CNN
F 1 "Conn_02x05_Top_Bottom" H 15150 3700 50  0000 C CNN
F 2 "Pin_Headers:Pin_Header_Straight_2x05_Pitch2.54mm" H 15100 4000 50  0001 C CNN
F 3 "" H 15100 4000 50  0001 C CNN
	1    15100 4000
	1    0    0    -1  
$EndComp
Wire Wire Line
	15400 3800 15525 3800
Text HLabel 14600 4750 0    60   Output ~ 0
LED_PWR
Wire Wire Line
	14800 4850 14925 4850
Wire Wire Line
	14925 4950 14800 4950
Wire Wire Line
	14925 5050 14800 5050
Wire Wire Line
	15425 4850 15550 4850
Wire Wire Line
	15550 4950 15425 4950
Wire Wire Line
	15550 5050 15425 5050
Wire Wire Line
	14925 5150 14800 5150
Wire Wire Line
	15550 5150 15425 5150
Wire Wire Line
	14600 4750 14925 4750
Wire Wire Line
	14800 4850 14800 4750
Connection ~ 14800 4750
$Comp
L Conn_02x05_Top_Bottom J4
U 1 1
P 15125 4950
F 0 "J4" H 15175 5250 50  0000 C CNN
F 1 "Conn_02x05_Top_Bottom" H 15175 4650 50  0000 C CNN
F 2 "Pin_Headers:Pin_Header_Straight_2x05_Pitch2.54mm" H 15125 4950 50  0001 C CNN
F 3 "" H 15125 4950 50  0001 C CNN
	1    15125 4950
	1    0    0    -1  
$EndComp
Wire Wire Line
	15425 4750 15550 4750
Text HLabel 14625 5875 0    60   Output ~ 0
LED_PWR
Wire Wire Line
	14825 5975 14950 5975
Wire Wire Line
	14950 6075 14825 6075
Wire Wire Line
	14950 6175 14825 6175
Wire Wire Line
	15450 5975 15575 5975
Wire Wire Line
	15575 6075 15450 6075
Wire Wire Line
	15575 6175 15450 6175
Wire Wire Line
	14950 6275 14825 6275
Wire Wire Line
	15575 6275 15450 6275
Wire Wire Line
	14625 5875 14950 5875
Wire Wire Line
	14825 5975 14825 5875
Connection ~ 14825 5875
$Comp
L Conn_02x05_Top_Bottom J5
U 1 1
P 15150 6075
F 0 "J5" H 15200 6375 50  0000 C CNN
F 1 "Conn_02x05_Top_Bottom" H 15200 5775 50  0000 C CNN
F 2 "Pin_Headers:Pin_Header_Straight_2x05_Pitch2.54mm" H 15150 6075 50  0001 C CNN
F 3 "" H 15150 6075 50  0001 C CNN
	1    15150 6075
	1    0    0    -1  
$EndComp
Wire Wire Line
	15450 5875 15575 5875
Text HLabel 14650 6950 0    60   Output ~ 0
LED_PWR
Wire Wire Line
	14850 7050 14975 7050
Wire Wire Line
	14975 7150 14850 7150
Wire Wire Line
	14975 7250 14850 7250
Wire Wire Line
	15475 7050 15600 7050
Wire Wire Line
	15600 7150 15475 7150
Wire Wire Line
	15600 7250 15475 7250
Wire Wire Line
	14975 7350 14850 7350
Wire Wire Line
	15600 7350 15475 7350
Wire Wire Line
	14650 6950 14975 6950
Wire Wire Line
	14850 7050 14850 6950
Connection ~ 14850 6950
$Comp
L Conn_02x05_Top_Bottom J6
U 1 1
P 15175 7150
F 0 "J6" H 15225 7450 50  0000 C CNN
F 1 "Conn_02x05_Top_Bottom" H 15225 6850 50  0000 C CNN
F 2 "Pin_Headers:Pin_Header_Straight_2x05_Pitch2.54mm" H 15175 7150 50  0001 C CNN
F 3 "" H 15175 7150 50  0001 C CNN
	1    15175 7150
	1    0    0    -1  
$EndComp
Wire Wire Line
	15475 6950 15600 6950
$EndSCHEMATC
